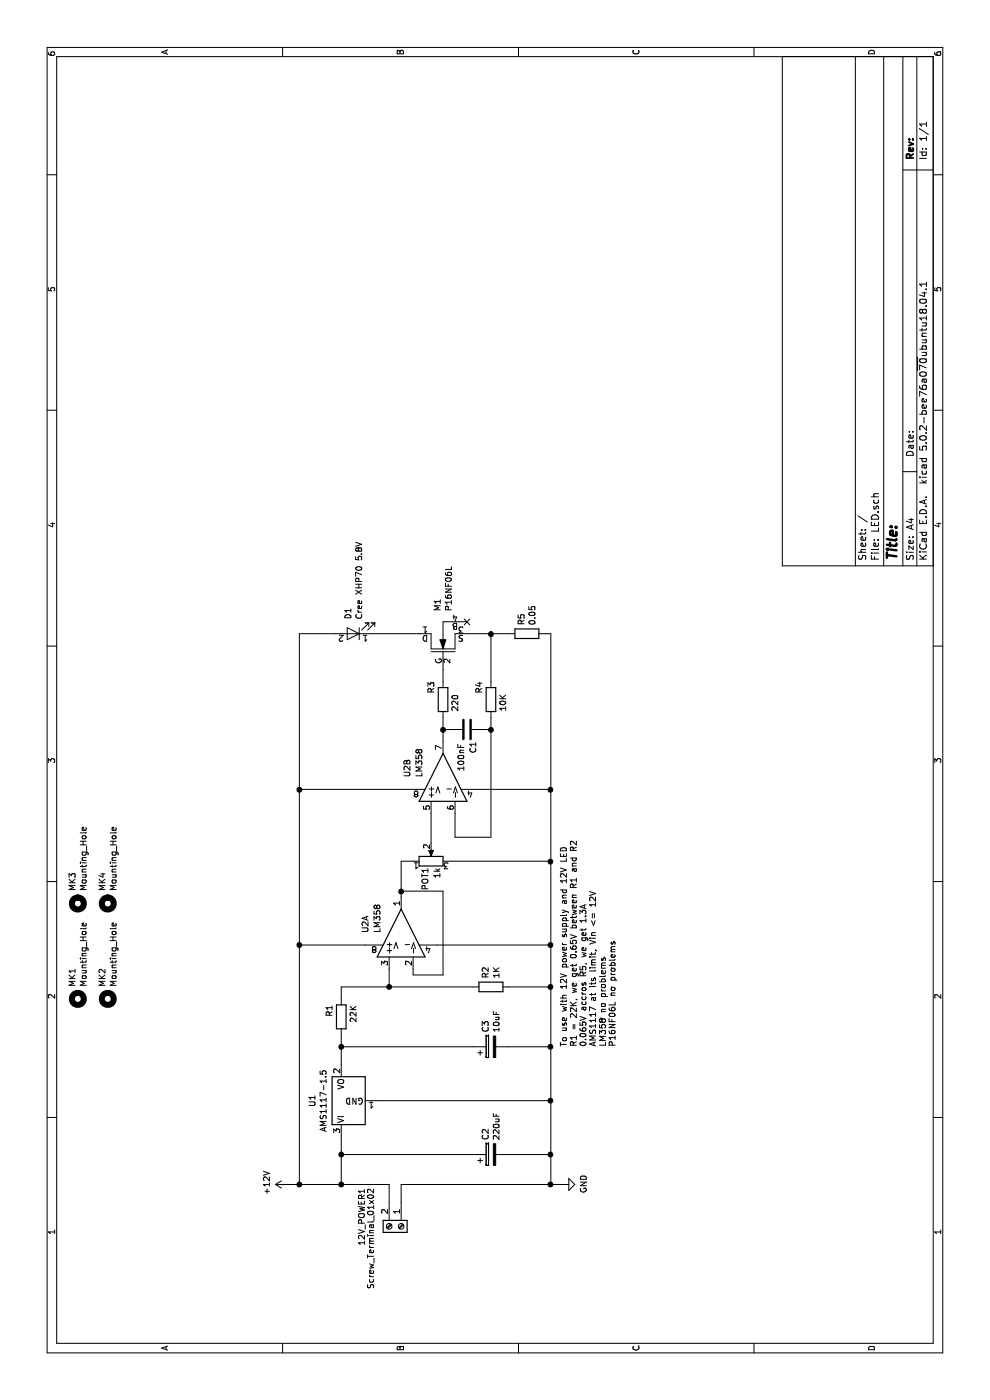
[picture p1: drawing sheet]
EESchema Schematic File Version 4
LIBS:LED-cache
EELAYER 26 0
EELAYER END
$Descr A4 11693 8268
encoding utf-8
Sheet 1 1
Title ""
Date ""
Rev ""
Comp ""
Comment1 ""
Comment2 ""
Comment3 ""
Comment4 ""
$EndDescr
$Comp
L LED-rescue:+12V-power #PWR01
U 1 1
P 1800 2400
F 0 "#PWR01" H 1800 2250 50  0001 C CNN
F 1 "+12V" H 1815 2573 50  0000 C CNN
F 2 "" H 1800 2400 50  0001 C CNN
F 3 "" H 1800 2400 50  0001 C CNN
	1    1800 2400
	1    0    0    -1  
$EndComp
$Comp
L LED-rescue:GND-power #PWR02
U 1 1
P 1800 4700
F 0 "#PWR02" H 1800 4450 50  0001 C CNN
F 1 "GND" H 1805 4527 50  0000 C CNN
F 2 "" H 1800 4700 50  0001 C CNN
F 3 "" H 1800 4700 50  0001 C CNN
	1    1800 4700
	1    0    0    -1  
$EndComp
Wire Wire Line
	1800 2500 1800 2400
$Comp
L LED-rescue:POT-device POT1
U 1 1
P 4500 3600
F 0 "POT1" H 4450 3650 50  0000 R CNN
F 1 "1k" H 4450 3550 50  0000 R CNN
F 2 "TerminalBlock:TerminalBlock_bornier-3_P5.08mm" H 4500 3600 50  0001 C CNN
F 3 "" H 4500 3600 50  0001 C CNN
	1    4500 3600
	1    0    0    -1  
$EndComp
Wire Wire Line
	4500 3350 4500 3450
Wire Wire Line
	4650 3600 4900 3600
Wire Wire Line
	4900 3800 4700 3800
Wire Wire Line
	5100 2500 5100 3400
Connection ~ 5100 2500
Wire Wire Line
	5100 4000 5100 4600
$Comp
L LED-rescue:LM358-linear U2
U 2 1
P 5200 3700
F 0 "U2" H 5200 4000 50  0000 L CNN
F 1 "LM358" H 5200 3900 50  0000 L CNN
F 2 "Power_Integrations:PDIP-8" H 5200 3700 50  0001 C CNN
F 3 "http://cds.linear.com/docs/en/datasheet/14923f.pdf" H 5200 3700 50  0001 C CNN
	2    5200 3700
	1    0    0    -1  
$EndComp
$Comp
L LED-rescue:R-device R5
U 1 1
P 6400 4400
F 0 "R5" H 6470 4446 50  0000 L CNN
F 1 "0.05" H 6470 4355 50  0000 L CNN
F 2 "Resistors_SMD:R_2512_HandSoldering" V 6330 4400 50  0001 C CNN
F 3 "" H 6400 4400 50  0001 C CNN
	1    6400 4400
	1    0    0    -1  
$EndComp
Wire Wire Line
	4700 3800 4700 4100
$Comp
L LED-rescue:MNMOS-pspice M1
U 1 1
P 6300 3700
F 0 "M1" H 6587 3746 50  0000 L CNN
F 1 "P16NF06L" H 6587 3655 50  0000 L CNN
F 2 "TO_SOT_Packages_THT:TO-220-3_Vertical" H 6275 3700 50  0001 C CNN
F 3 "" H 6275 3700 50  0001 C CNN
	1    6300 3700
	1    0    0    -1  
$EndComp
Wire Wire Line
	4700 4100 5600 4100
Wire Wire Line
	6400 4600 6400 4550
Wire Wire Line
	5100 4600 6400 4600
Wire Wire Line
	6400 3500 6400 3100
$Comp
L LED-rescue:LED-device D1
U 1 1
P 6400 2950
F 0 "D1" V 6438 2832 50  0000 R CNN
F 1 "Cree XHP70 5.8V" V 6347 2832 50  0000 R CNN
F 2 "Resistors_SMD:R_2512_HandSoldering" H 6400 2950 50  0001 C CNN
F 3 "~" H 6400 2950 50  0001 C CNN
	1    6400 2950
	0    -1   -1   0   
$EndComp
Wire Wire Line
	6400 2500 6400 2800
NoConn ~ 6500 3900
$Comp
L LED-rescue:Screw_Terminal_01x02-Connector 12V_POWER1
U 1 1
P 1450 3350
F 0 "12V_POWER1" H 1370 3025 50  0000 C CNN
F 1 "Screw_Terminal_01x02" H 1550 3100 50  0000 C CNN
F 2 "TerminalBlock:TerminalBlock_bornier-2_P5.08mm" H 1450 3350 50  0001 C CNN
F 3 "~" H 1450 3350 50  0001 C CNN
	1    1450 3350
	-1   0    0    1   
$EndComp
Wire Wire Line
	1650 3250 1800 3250
Wire Wire Line
	1800 3250 1800 2850
Connection ~ 1800 2500
Wire Wire Line
	1650 3350 1800 3350
$Comp
L LED-rescue:Mounting_Hole-Mechanical MK4
U 1 1
P 4150 900
F 0 "MK4" H 4250 946 50  0000 L CNN
F 1 "Mounting_Hole" H 4250 855 50  0000 L CNN
F 2 "Mounting_Holes:MountingHole_3.2mm_M3" H 4150 900 50  0001 C CNN
F 3 "" H 4150 900 50  0001 C CNN
	1    4150 900 
	1    0    0    -1  
$EndComp
$Comp
L LED-rescue:Mounting_Hole-Mechanical MK3
U 1 1
P 4150 650
F 0 "MK3" H 4250 696 50  0000 L CNN
F 1 "Mounting_Hole" H 4250 605 50  0000 L CNN
F 2 "Mounting_Holes:MountingHole_3.2mm_M3" H 4150 650 50  0001 C CNN
F 3 "" H 4150 650 50  0001 C CNN
	1    4150 650 
	1    0    0    -1  
$EndComp
$Comp
L LED-rescue:Mounting_Hole-Mechanical MK2
U 1 1
P 3350 900
F 0 "MK2" H 3450 946 50  0000 L CNN
F 1 "Mounting_Hole" H 3450 855 50  0000 L CNN
F 2 "Mounting_Holes:MountingHole_3.2mm_M3" H 3350 900 50  0001 C CNN
F 3 "" H 3350 900 50  0001 C CNN
	1    3350 900 
	1    0    0    -1  
$EndComp
$Comp
L LED-rescue:Mounting_Hole-Mechanical MK1
U 1 1
P 3350 650
F 0 "MK1" H 3450 696 50  0000 L CNN
F 1 "Mounting_Hole" H 3450 605 50  0000 L CNN
F 2 "Mounting_Holes:MountingHole_3.2mm_M3" H 3350 650 50  0001 C CNN
F 3 "" H 3350 650 50  0001 C CNN
	1    3350 650 
	1    0    0    -1  
$EndComp
Wire Wire Line
	5100 2500 6400 2500
$Comp
L LED-rescue:R-device R3
U 1 1
P 5850 3700
F 0 "R3" V 5750 3750 50  0000 L CNN
F 1 "220" V 5950 3600 50  0000 L CNN
F 2 "Resistors_SMD:R_1206_HandSoldering" V 5780 3700 50  0001 C CNN
F 3 "" H 5850 3700 50  0001 C CNN
	1    5850 3700
	0    1    1    0   
$EndComp
$Comp
L LED-rescue:C-device C1
U 1 1
P 5600 3900
F 0 "C1" H 5400 3850 50  0000 L CNN
F 1 "100nF" H 5250 3950 50  0000 L CNN
F 2 "Capacitors_THT:C_Disc_D3.0mm_W1.6mm_P2.50mm" H 5638 3750 50  0001 C CNN
F 3 "" H 5600 3900 50  0001 C CNN
	1    5600 3900
	1    0    0    -1  
$EndComp
Wire Wire Line
	5500 3700 5600 3700
Wire Wire Line
	6000 3700 6100 3700
Wire Wire Line
	5600 3750 5600 3700
Connection ~ 5600 3700
Wire Wire Line
	5600 3700 5700 3700
Wire Wire Line
	5600 4050 5600 4100
Wire Wire Line
	6400 3900 6400 4100
$Comp
L LED-rescue:R-device R4
U 1 1
P 5850 4100
F 0 "R4" V 5750 4150 50  0000 L CNN
F 1 "10K" V 5950 4000 50  0000 L CNN
F 2 "Resistors_SMD:R_1206_HandSoldering" V 5780 4100 50  0001 C CNN
F 3 "" H 5850 4100 50  0001 C CNN
	1    5850 4100
	0    1    1    0   
$EndComp
Wire Wire Line
	5600 4100 5700 4100
Connection ~ 5600 4100
Wire Wire Line
	6000 4100 6400 4100
Connection ~ 6400 4100
Wire Wire Line
	6400 4100 6400 4250
$Comp
L LED-rescue:R-device R1
U 1 1
P 3200 2850
F 0 "R1" V 3100 2850 50  0000 L CNN
F 1 "22K" V 3300 2800 50  0000 L CNN
F 2 "Resistors_SMD:R_1206_HandSoldering" V 3130 2850 50  0001 C CNN
F 3 "" H 3200 2850 50  0001 C CNN
	1    3200 2850
	0    1    1    0   
$EndComp
$Comp
L LED-rescue:R-device R2
U 1 1
P 3450 4100
F 0 "R2" H 3520 4146 50  0000 L CNN
F 1 "1K" H 3520 4055 50  0000 L CNN
F 2 "Resistors_SMD:R_1206_HandSoldering" V 3380 4100 50  0001 C CNN
F 3 "" H 3450 4100 50  0001 C CNN
	1    3450 4100
	1    0    0    -1  
$EndComp
Wire Wire Line
	3450 2850 3450 3250
Wire Wire Line
	3450 3250 3600 3250
Wire Wire Line
	3450 3250 3450 3950
Connection ~ 3450 3250
Connection ~ 1800 4600
Wire Wire Line
	1800 4600 1800 4700
Connection ~ 5100 4600
$Comp
L LED-rescue:LM358-linear U2
U 1 1
P 3900 3350
F 0 "U2" H 3900 3650 50  0000 L CNN
F 1 "LM358" H 3900 3550 50  0000 L CNN
F 2 "Power_Integrations:PDIP-8" H 3900 3350 50  0001 C CNN
F 3 "http://cds.linear.com/docs/en/datasheet/14923f.pdf" H 3900 3350 50  0001 C CNN
	1    3900 3350
	1    0    0    -1  
$EndComp
Connection ~ 3800 4600
Wire Wire Line
	3800 4600 4500 4600
Wire Wire Line
	3800 3050 3800 2500
Wire Wire Line
	3800 2500 5100 2500
Wire Wire Line
	4200 3350 4250 3350
Wire Wire Line
	4250 3350 4250 3700
Connection ~ 4250 3350
Wire Wire Line
	4250 3350 4500 3350
$Comp
L LED-rescue:MCP1700-1202E_SOT23-regul U1
U 1 1
P 2500 2850
F 0 "U1" H 2500 3092 50  0000 C CNN
F 1 "AMS1117-1.5" H 2500 3001 50  0000 C CNN
F 2 "TO_SOT_Packages_SMD:SOT-23" H 2500 3075 50  0001 C CNN
F 3 "http://ww1.microchip.com/downloads/en/DeviceDoc/20001826C.pdf" H 2500 2850 50  0001 C CNN
	1    2500 2850
	1    0    0    -1  
$EndComp
Wire Wire Line
	1800 3350 1800 4600
Wire Wire Line
	4500 3750 4500 4600
Connection ~ 4500 4600
Wire Wire Line
	4500 4600 5100 4600
Wire Wire Line
	3450 4250 3450 4600
Connection ~ 3450 4600
Wire Wire Line
	3450 4600 3800 4600
Wire Wire Line
	2500 3150 2500 4600
Wire Wire Line
	1800 4600 2050 4600
Wire Wire Line
	2500 4600 2950 4600
Wire Wire Line
	2800 2850 2950 2850
Wire Wire Line
	3350 2850 3450 2850
Connection ~ 1800 2850
Wire Wire Line
	1800 2850 1800 2500
Wire Wire Line
	3800 3650 3800 4600
Wire Wire Line
	3600 3450 3550 3450
Wire Wire Line
	3550 3450 3550 3700
Wire Wire Line
	3550 3700 4250 3700
Wire Wire Line
	2950 2850 2950 3950
Connection ~ 2950 2850
Wire Wire Line
	2950 2850 3050 2850
Wire Wire Line
	2950 4250 2950 4600
Connection ~ 2950 4600
Wire Wire Line
	2950 4600 3450 4600
$Comp
L LED-rescue:CP-device C3
U 1 1
P 2950 4100
F 0 "C3" H 3068 4146 50  0000 L CNN
F 1 "10uF" H 3068 4055 50  0000 L CNN
F 2 "Capacitors_SMD:CP_Elec_4x5.3" H 2988 3950 50  0001 C CNN
F 3 "" H 2950 4100 50  0001 C CNN
	1    2950 4100
	1    0    0    -1  
$EndComp
$Comp
L LED-rescue:CP-device C2
U 1 1
P 2050 4100
F 0 "C2" H 2168 4146 50  0000 L CNN
F 1 "220uF" H 2168 4055 50  0000 L CNN
F 2 "Capacitors_SMD:CP_Elec_6.3x5.3" H 2088 3950 50  0001 C CNN
F 3 "" H 2050 4100 50  0001 C CNN
	1    2050 4100
	1    0    0    -1  
$EndComp
Wire Wire Line
	1800 2850 2050 2850
Wire Wire Line
	2050 3950 2050 2850
Connection ~ 2050 2850
Wire Wire Line
	2050 2850 2200 2850
Wire Wire Line
	1800 2500 3800 2500
Connection ~ 3800 2500
Wire Wire Line
	2050 4250 2050 4600
Connection ~ 2050 4600
Wire Wire Line
	2050 4600 2500 4600
Connection ~ 2500 4600
Text Notes 2950 5150 0    50   ~ 0
To use with 12V power supply and 12V LED\nR1 = 22K, we get 0.65V between R1 and R2\n0.065V accros R5, we get 1.3A\nAMS1117 at its limit, Vin <= 12V\nLM358 no problems\nP16NF06L no problems
$EndSCHEMATC
